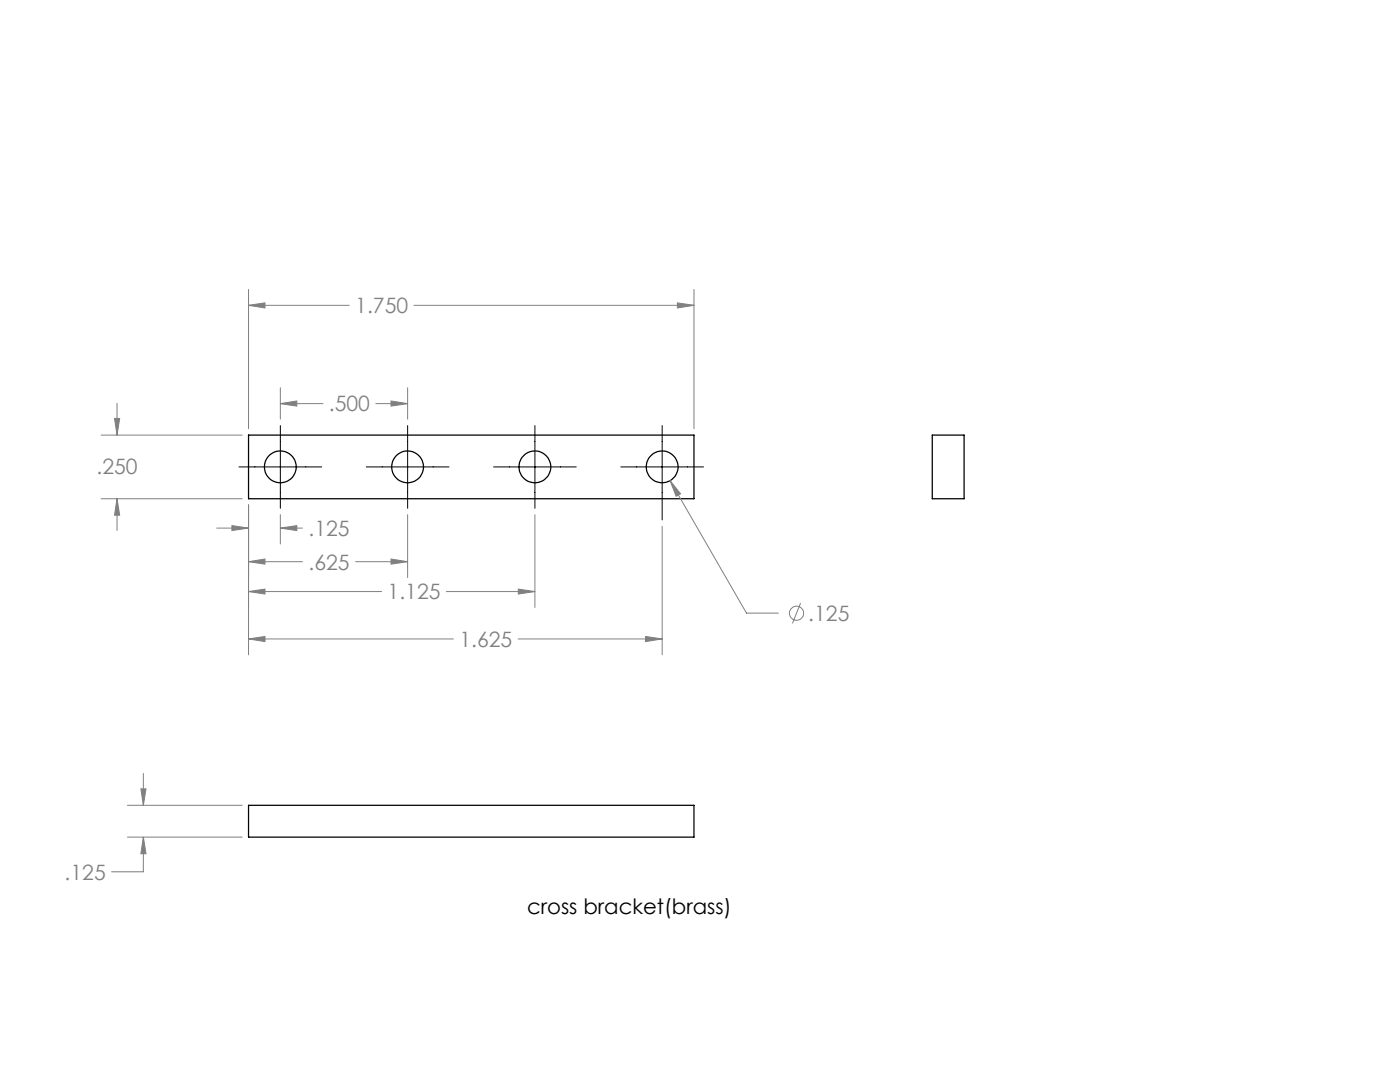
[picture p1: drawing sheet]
<svg xmlns="http://www.w3.org/2000/svg" width="279mm" height="216mm" viewBox="0 0 279 216" stroke-linecap="round" stroke-linejoin="round" font-family="sans-serif">
<g fill="none" stroke="#000" stroke-width=".25">
<path d="M49.6 86.8h88.9v12.7h-88.9zM186.1 86.8h6.3v12.7h-6.3zM49.6 160.7h88.9v6.3h-88.9z"/>
<circle cx="55.9" cy="93.2" r="3.2"/>
<circle cx="81.3" cy="93.2" r="3.2"/>
<circle cx="106.8" cy="93.2" r="3.2"/>
<circle cx="132.2" cy="93.2" r="3.2"/>
</g>
<g fill="none" stroke="#808080" stroke-width=".2">
<path d="M49.6 57.7v27.8M138.5 57.7v27.8M49.6 60.9l3.3-.5v1.1zM49.6 60.9h20.1M56 77.4v6.2M81.4 77.4v6.2M82.6 60.9h55.9M135.2 60.4l3.3 .5-3.3 .6zM20.2 86.8h28.1M20.2 99.5h28.1M22.9 83.5h1l-.5 3.3zM23.4 80.5v6.3"/>
<path d="M23.4 99.5v6.4M23.4 99.5l.5 3.3h-1zM56 80.5l3.2-.5v1zM56 80.5h8.5M75 80.5h6.4M78 80l3.4 .5-3.4 .5zM133.7 95.9l2.1 2.6-.9 .5zM133.7 95.9l15.3 26.4h6.3M43.3 105.4h6.3M46.3 104.9l3.3 .5-3.3 .5zM49.6 112.1l3.3-.6v1.1zM49.6 118l3.3-.5v1z"/>
<path d="M49.6 100.8v29.9M49.6 112.1h10.8M49.6 118h26.6M56 105.4l3.2-.5v1zM56 102.7v5.8M56 105.4h4.4M70.9 112.1h10.5M78 111.5l3.4 .6-3.4 .5zM81.4 102.7v12.6M89.1 118h17.7M103.4 117.5l3.4 .5-3.4 .5zM106.8 102.7v18.5"/>
<path d="M132.2 105v25.7M49.6 127.5l3.3-.5v1zM49.6 127.5h40.9M103.4 127.5h28.8M128.8 127l3.4 .5-3.4 .5zM159.8 120.3l-1.6 4.1M28.1 157.4h1l-.5 3.3zM28.6 154.3v6.4M25.4 160.7h22.9M25.4 167h22.9M28.6 167l.5 3.4h-1zM28.6 167v7h-6.3"/>
<circle cx="159" cy="122.4" r="1.41"/>
</g>
<path d="M47.7 93.2h16.5M56 84.9v16.5M73.1 93.2h16.5M81.4 84.9v16.5M98.5 93.2h16.5M106.8 84.9v16.5M123.9 93.2h16.5M132.2 84.9v18.9" fill="none" stroke="#000" stroke-width=".2"/>
<path d="M22.9 83.5h1l-.5 3.3zM23.4 99.5l.5 3.3h-1zM135.2 60.4l3.3 .5-3.3 .6zM49.6 60.9l3.3-.5v1.1zM46.3 104.9l3.3 .5-3.3 .5zM56 105.4l3.2-.5v1zM49.6 112.1l3.3-.6v1.1zM78 111.5l3.4 .6-3.4 .5zM49.6 118l3.3-.5v1zM103.4 117.5l3.4 .5-3.4 .5zM49.6 127.5l3.3-.5v1zM128.8 127l3.4 .5-3.4 .5zM56 80.5l3.2-.5v1zM78 80l3.4 .5-3.4 .5zM133.7 95.9l1.2 3.1 .9-.5zM28.1 157.4h1l-.5 3.3zM28.6 167l.5 3.4h-1z" fill="#808080"/>
<g font-size="4.2" fill="#808080">
<text x="70.9" y="62.5">1.750</text>
<text x="65.6" y="82.1">.500</text>
<text x="19.3" y="94.5">.250</text>
<text x="61.6" y="107">.125</text>
<text x="61.6" y="113.6">.625</text>
<text x="77.4" y="119.6">1.125</text>
<text x="161.3" y="123.9">.125</text>
<text x="91.7" y="129.1">1.625</text>
<text x="12.9" y="175.5">.125</text>
</g>
<text font-size="4.2" x="105.2" y="182.3">cross bracket(brass)</text>
</svg>
